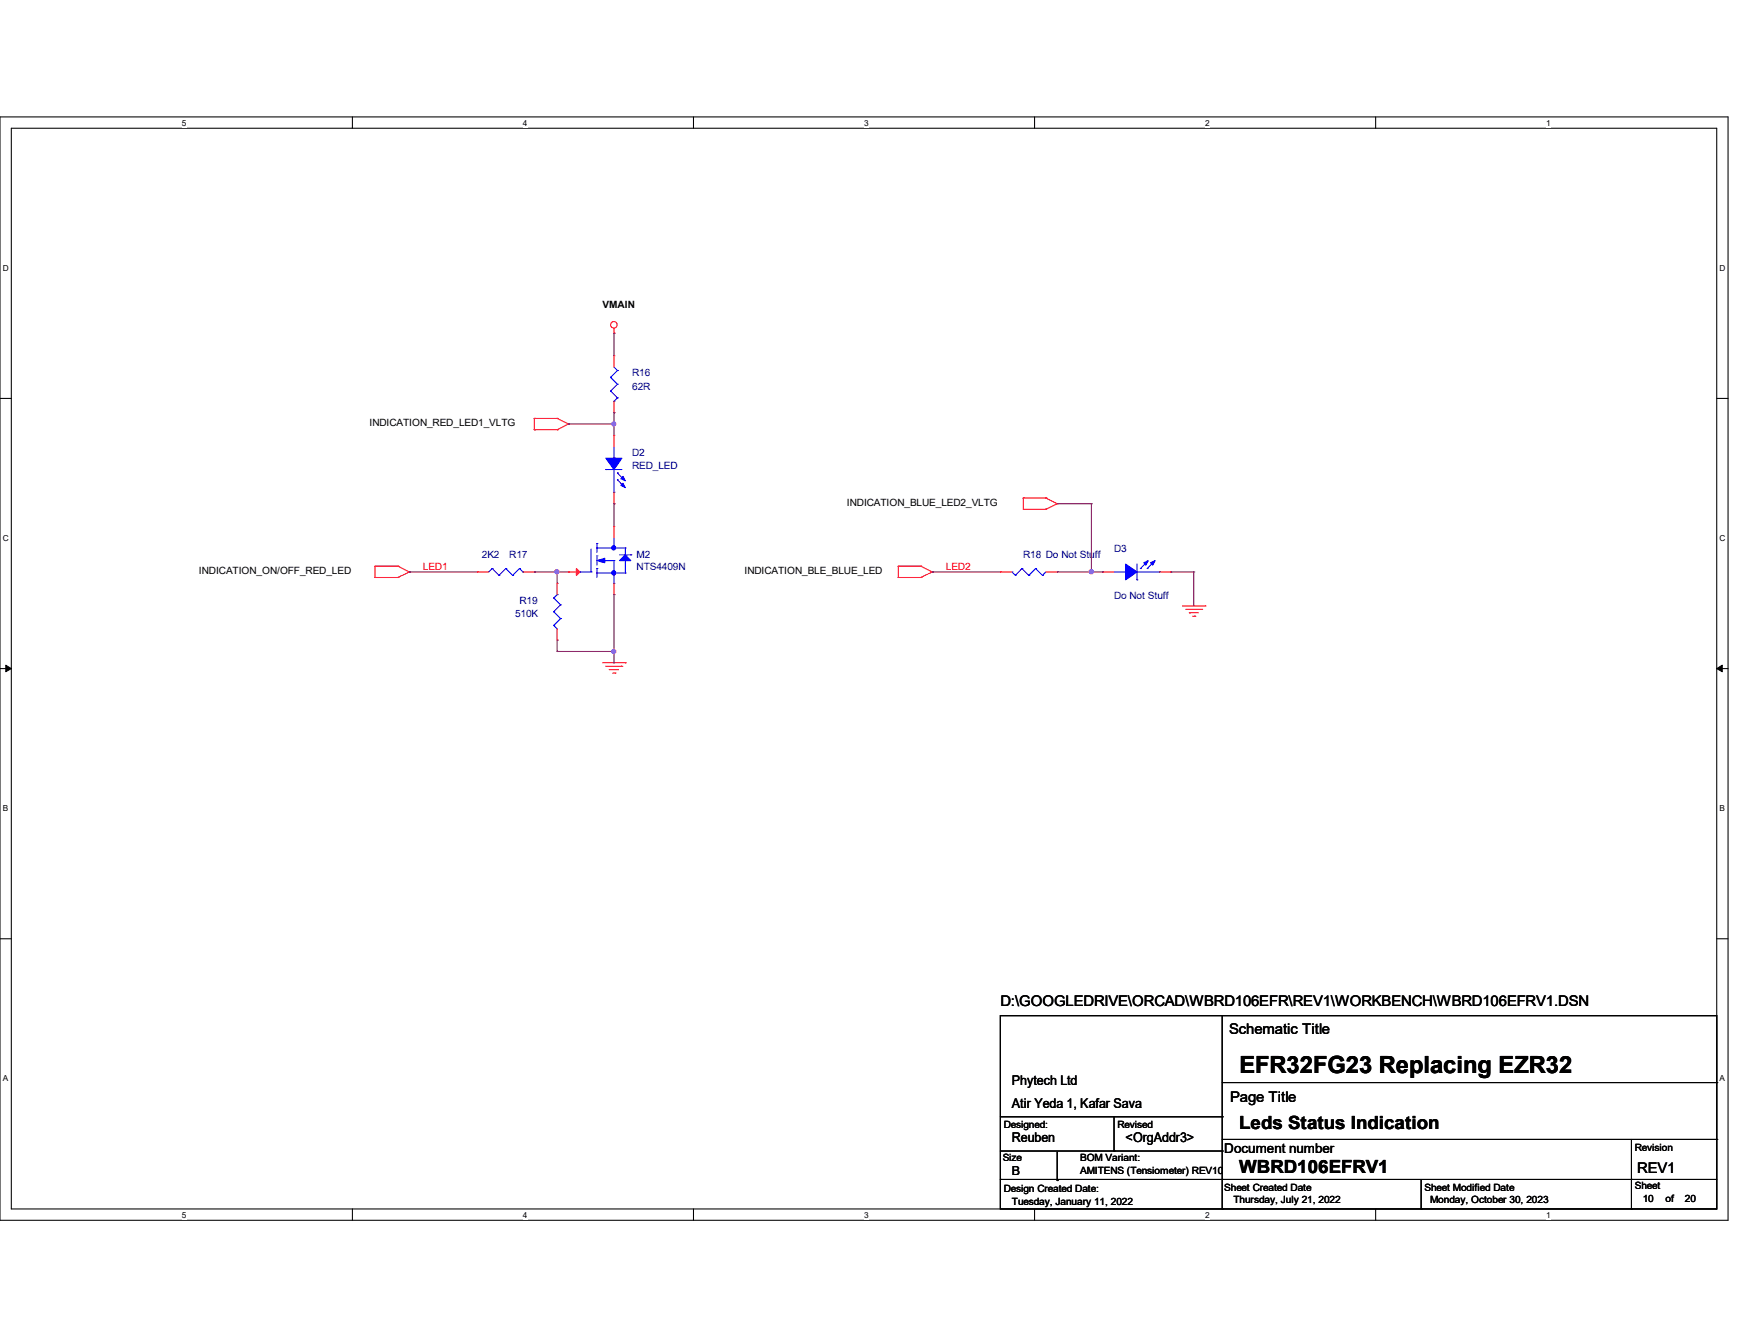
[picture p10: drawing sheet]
<svg xmlns="http://www.w3.org/2000/svg" width="279mm" height="216mm" viewBox="0 0 279 216" stroke-linecap="round" stroke-linejoin="round" font-family="sans-serif">
<path d="M0 18.8h278v177.4h-278zM1.8 20.6h274.3v173.8h-274.3z" fill="none" stroke="#000" stroke-width=".17"/>
<g fill="#fff">
<path d="M29.3 19h.7v1.5h-.7z"/>
<path d="M29.3 194.6h.7v1.4h-.7z"/>
</g>
<path d="M56.7 18.8v1.8M56.7 194.4v1.8" fill="none" stroke="#000" stroke-width=".17"/>
<g fill="#fff">
<path d="M84.1 19h.7v1.5h-.7z"/>
<path d="M84.1 194.6h.7v1.4h-.7z"/>
</g>
<path d="M111.5 18.8v1.8M111.5 194.4v1.8" fill="none" stroke="#000" stroke-width=".17"/>
<g fill="#fff">
<path d="M139 19h.7v1.5h-.7z"/>
<path d="M139 194.6h.7v1.4h-.7z"/>
</g>
<path d="M166.4 18.8v1.8M166.4 194.4v1.8" fill="none" stroke="#000" stroke-width=".17"/>
<g fill="#fff">
<path d="M193.8 19h.8v1.5h-.8z"/>
<path d="M193.8 194.6h.8v1.4h-.8z"/>
</g>
<path d="M221.3 18.8v1.8M221.3 194.4v1.8" fill="none" stroke="#000" stroke-width=".17"/>
<g fill="#fff">
<path d="M248.7 19h.7v1.5h-.7z"/>
<path d="M248.7 194.6h.7v1.4h-.7z"/>
<path d="M.5 42.3h.9v1.5h-.9z"/>
<path d="M276.6 42.3h.9v1.5h-.9z"/>
<path d="M.5 85.8h.9v1.4h-.9z"/>
<path d="M276.6 85.8h.9v1.4h-.9z"/>
</g>
<path d="M0 64.1h1.8M276.1 64.1h1.9" fill="none" stroke="#000" stroke-width=".17"/>
<g fill="#fff">
<path d="M.5 129.2h.8v1.5h-.8z"/>
<path d="M276.6 129.2h.9v1.5h-.9z"/>
</g>
<path d="M0 107.5h1.8M276.1 107.5h1.9" fill="none" stroke="#000" stroke-width=".17"/>
<path d="M.9 106.9l.9 .6-.9 .5zM276.1 107.5l.9-.6v1.1z" fill="#000" stroke="#000" stroke-width=".16"/>
<g fill="#fff">
<path d="M.5 172.6h.8v1.5h-.8z"/>
<path d="M276.6 172.6h.9v1.5h-.9z"/>
</g>
<g fill="none" stroke="#000" stroke-width=".17">
<path d="M0 150.9h1.8M276.1 150.9h1.9M160.9 163.3h115.2v31.1h-115.2zM160.9 179.5h35.7M179.2 179.5v5.5M196.6 179.5h.1M196.6 174h79.5M196.6 163.3v31.1M276.1 174h.1M160.9 189.6h.1M160.9 189.6h115.2M160.9 185h35.7"/>
<path d="M170.1 189.8h.1M170.1 185.2v4.6M179.2 185h.1M196.6 189.6h.1M196.6 194.4h.1M196.6 185h.1M196.6 183.2h79.5M228.6 194.4h.1M228.6 189.6v4.8M262.4 189.6h.1M262.4 194.4h.1M262.4 183.2v11.2"/>
<path d="M276.1 183.2h.1"/>
</g>
<g fill="none" stroke="#f00" stroke-width=".17">
<path d="M98.8 53.6h.1M98.8 57.2h.1M98.8 52.8v.8M98.8 57.2v1.8M85.9 69.1h.1M85.9 67.3h.1M85.9 69.1h3.7M85.9 67.3v1.8M85.9 67.3h3.7M89.6 69.1h.1M89.6 67.3h.1M89.6 67.3l1.8 .9"/>
<path d="M91.4 68.2h.1M91.4 68.2l-1.8 .9M98.8 70h.1M98.8 66.3h.1M98.8 64.5v1.8M98.8 70v1.8M98.8 79.1v1.9M60.3 92.8h.1M60.3 91h.1M60.3 92.8h3.7M60.3 91v1.8M60.3 91h3.7"/>
<path d="M64 92.8h.1M64 91h.1M64 91l1.8 .9M65.8 91.9h.1M65.8 91.9l-1.8 .9M76.8 91.9h.1M76.8 91.9h1.8M84.1 91.9h1.8M85.9 91.9h.1M89.6 93.8h.1M89.6 93.8v1.8M91.4 91.9h.1"/>
<path d="M91.4 91.9h1.9M98.8 81h.1M98.8 84.6h.1M98.8 95.6h.1M98.8 84.6v1.8M98.8 93.8v1.8M144.5 92.8h.1M144.5 91h.1M144.5 92.8h3.6M144.5 91h3.6M144.5 91v1.8M148.1 92.8h.1"/>
<path d="M148.1 91h.1M148.1 91l1.8 .9M149.9 91.9h.1M149.9 91.9l-1.8 .9M160.9 91.9h.1M160.9 91.9h1.9M164.6 81.9h.1M164.6 80.1h.1M164.6 81.9h3.6M164.6 80.1v1.8M164.6 80.1h3.6M168.2 81.9h.1"/>
<path d="M168.2 80.1h.1M168.2 80.1l1.9 .9M168.2 91.9h1.9M170.1 81h.1M170.1 91.9h.1M170.1 81l-1.9 .9M177.4 91.9h.1M177.4 91.9h1.8M186.5 91.9h1.8M188.3 91.9h.1M190.2 97.4h3.6M190.8 98h2.5"/>
<path d="M191.3 98.5h.1M191.3 98.5h1.4M191.8 99.1h.4M192.2 99.1h.1M193.3 98h.1M193.8 97.4h.1M89.6 102.9h.1M89.6 101.1v1.8M96.9 106.6h3.7M97.5 107.1h2.5M98 107.7h.1M98 107.7h1.5"/>
<path d="M98.6 108.2h.3M98.9 108.2h.1M100 107.1h.1M100.6 106.6h.1"/>
<circle cx="98.7" cy="52.2" r=".53"/>
</g>
<g fill="none" stroke="#00f" stroke-width=".17">
<path d="M98.8 59l.5 .6M99.3 59.6h.1M99.3 59.6l-1.1 1.1M97.5 75.5h.1M97.5 75.5h2.5M98.2 60.7h.1M98.2 62.9h.1M98.2 60.7l1.1 1.1M98.2 62.9l1.1 1.1M98.8 73.7h.1M98.8 79.1h.1M98.8 64.5h.1"/>
<path d="M98.8 71.8v1.9M98.8 75.5v3.6M99.3 76h.1M99.3 77.1h.1M99.3 61.8h.1M99.3 64h.1M99.3 76l1.1 1.1M99.3 77.1l1.1 1.1M99.3 61.8l-1.1 1.1M99.3 64l-.5 .5M79.2 91.4h.1M79.2 91.4l-.6 .5"/>
<path d="M79.2 91.4l1.1 1.1M80.3 92.5h.1M81.4 91.4h.1M81.4 91.4l-1.1 1.1M81.4 91.4l1.1 1.1M82.5 92.5h.1M83.6 91.4h.1M83.6 91.4l-1.1 1.1M83.6 91.4l.5 .5M84.1 91.9h.1M89.1 98.3h.1M89.1 96.1h.1"/>
<path d="M89.1 98.3l1.1 1.1M89.1 96.1l1.1 1.1M89.6 95.6h.1M89.6 95.6l-.5 .5M90.2 99.4h.1M90.2 97.2h.1M90.2 99.4l-1.1 1.1M90.2 97.2l-1.1 1.1M93.3 91.9h.1M93.3 91.9h1.8M95.1 91.9h.1M95.1 88.3v3.6"/>
<path d="M96 91.4h.1M96 89.4h.1M96 87.4h.1M96 88.1h.1M96 87.4v1.4M96 89.4v1.4M96 91.4v1.4M96 92.1h4.6M96 88.1h4.6M96.9 90.1h1.9M98.8 88.1h.1M98.8 90.1h.1"/>
<path d="M98.8 93.8h.1M98.8 86.4v1.7M98.8 90.1v3.7M99.7 89.2h1.8M100.6 92.1h.1M100.6 90.1h.1M100.6 88.1h.1M100.6 88.1v1.1M100.6 90.1v2M101.5 89.2h.1M162.8 91.9h.1M162.8 91.9l.5 .6"/>
<path d="M163.3 92.5h.1M164.4 91.4h.1M164.4 91.4l1.1 1.1M164.4 91.4l-1.1 1.1M165.5 92.5h.1M166.6 91.4h.1M166.6 91.4l1.1 1.1M166.6 91.4l-1.1 1.1M167.7 92.5h.1M168.2 91.9l-.5 .6M179.2 91.9h1.9M181.1 91.9h.1"/>
<path d="M182.9 93.2h.1M182.9 91.9h3.6M182.9 90.7v2.5M183.4 91.4h.1M184.5 91.4h.1M184.5 90.3l-1.1 1.1M185.6 90.3l-1.1 1.1M186.5 91.9h.1M89.1 100.5h.1M89.1 100.5l.5 .6"/>
</g>
<g fill="#00f" stroke="#00f" stroke-width=".17">
<path d="M100.6 89.2l.9 .9h-1.8z"/>
<path d="M96 90.1l1.3-.4v.8z"/>
<path d="M97.5 73.7h2.5l-1.2 1.8z" fill-rule="evenodd"/>
<path d="M100.2 77.7l.4 .7-.7-.4z" fill-rule="evenodd"/>
<path d="M100.2 76.6l.4 .7-.7-.3z" fill-rule="evenodd"/>
<path d="M181.1 90.7l1.8 1.2-1.8 1.3z" fill-rule="evenodd"/>
<path d="M185.1 90.5l.7-.4-.4 .7z" fill-rule="evenodd"/>
<path d="M184 90.5l.7-.4-.4 .7z" fill-rule="evenodd"/>
<circle cx="98.7" cy="88.1" r=".34"/>
<circle cx="98.7" cy="92.1" r=".34"/>
</g>
<path d="M92.7 91.4l.6 .5-.6 .6z" fill="#f00" stroke="#f00" stroke-width=".17"/>
<g fill="none" stroke="#800040" stroke-width=".17">
<path d="M98.8 53.6h.1M98.8 53.6v3.6M91.4 68.2h.1M91.4 68.2h7.4M98.8 66.3h.1M98.8 68.2h.1M98.8 66.3v3.7M65.8 91.9h.1M65.8 91.9h11M85.9 91.9h.1M85.9 91.9h5.5M89.6 91.9h.1"/>
<path d="M89.6 91.9v1.9M98.8 81h.1M98.8 95.6h.1M98.8 81v3.6M98.8 95.6v11M149.9 91.9h.1M149.9 91.9h11M170.1 91.9h7.3M170.1 81h5.5M175.6 91.9h.1M175.6 81h.1M175.6 81v10.9"/>
<path d="M177.4 91.9h.1M188.3 91.9h.1M188.3 91.9h3.7M192 91.9h.1M192 91.9v5.5M89.6 102.9h.1M89.6 104.7h.1M89.6 102.9v1.8M89.6 104.7h9.2M98.8 104.7h.1"/>
</g>
<g fill="#f0f" stroke="#f0f" stroke-width=".17">
<circle cx="98.7" cy="68.2" r=".34"/>
<circle cx="89.6" cy="91.9" r=".34"/>
<circle cx="98.7" cy="104.7" r=".34"/>
<circle cx="175.5" cy="91.9" r=".35"/>
</g>
<text font-size="3.8" x="199.3" y="172.5">EFR32FG23 Replacing EZR32</text>
<g font-size="2.9">
<text x="199.3" y="181.5">Leds Status Indication</text>
<text x="199.3" y="188.6">WBRD106EFRV1</text>
</g>
<g font-size="2.4">
<text x="160.9" y="161.8">D:\GOOGLEDRIVE\ORCAD\WBRD106EFR\REV1\WORKBENCH\WBRD106EFRV1.DSN</text>
<text x="197.7" y="166.2">Schematic Title</text>
<text x="197.9" y="177.2">Page Title</text>
<text x="263.4" y="188.5">REV1</text>
</g>
<g font-size="2.2">
<text x="162.8" y="178.1">Atir Yeda 1, Kafar Sava</text>
<text x="162.8" y="174.4">Phytech Ltd</text>
<text x="162.8" y="183.6">Reuben</text>
<text x="181.1" y="183.6">&lt;OrgAddr3&gt;</text>
<text x="196.9" y="185.4">Document number</text>
</g>
<text font-size="2" x="162.8" y="188.8">B</text>
<g font-size="1.6">
<text x="96.9" y="49.6">VMAIN</text>
<text x="59.4" y="68.5">INDICATION_RED_LED1_VLTG</text>
<text x="136.2" y="81.3">INDICATION_BLUE_LED2_VLTG</text>
<text x="32" y="92.3">INDICATION_ON/OFF_RED_LED</text>
<text x="119.8" y="92.3">INDICATION_BLE_BLUE_LED</text>
<text x="161.5" y="181.4">Designed:</text>
<text x="179.7" y="181.4">Revised</text>
<text x="263" y="185">Revision</text>
<text x="161.3" y="186.7">Size</text>
<text x="161.5" y="191.6">Design Created Date:</text>
<text x="173.7" y="186.7">BOM Variant:</text>
<text x="173.7" y="188.7">AMITENS (Tensiometer) REV10</text>
<text x="196.9" y="191.4">Sheet Created Date</text>
<text x="229.1" y="191.4">Sheet Modified Date</text>
<text x="263" y="191.2">Sheet</text>
<text x="162.8" y="193.8">Tuesday, January 11, 2022</text>
<text x="198.4" y="193.4">Thursday, July 21, 2022</text>
<text x="230" y="193.4">Monday, October 30, 2023</text>
<text x="264.2" y="193.3">10</text>
<text x="267.9" y="193.3">of</text>
<text x="271" y="193.3">20</text>
</g>
<g font-size="1.6" fill="#000080">
<text x="101.7" y="60.5">R16</text>
<text x="101.7" y="62.7">62R</text>
<text x="101.7" y="73.3">D2</text>
<text x="101.7" y="75.4">RED_LED</text>
<text x="77.5" y="89.7">2K2</text>
<text x="81.9" y="89.7">R17</text>
<text x="102.4" y="89.7">M2</text>
<text x="164.6" y="89.7">R18 Do Not Stuff</text>
<text x="179.2" y="88.8">D3</text>
<text x="102.4" y="91.6">NTS4409N</text>
<text x="82.8" y="99.2">510K</text>
<text x="83.6" y="97">R19</text>
<text x="179.2" y="96.3">Do Not Stuff</text>
</g>
<g font-size="1.6" fill="#f00">
<text x="68" y="91.6">LED1</text>
<text x="152.1" y="91.6">LED2</text>
</g>
<g font-size="1.3">
<text x="29.3" y="20.2">5</text>
<text x="84.1" y="20.2">4</text>
<text x="139" y="20.2">3</text>
<text x="193.8" y="20.2">2</text>
<text x="248.7" y="20.2">1</text>
<text x=".5" y="43.5">D</text>
<text x="276.6" y="43.5">D</text>
<text x=".5" y="87">C</text>
<text x="276.6" y="87">C</text>
<text x=".5" y="130.4">B</text>
<text x="276.6" y="130.4">B</text>
<text x=".5" y="173.8">A</text>
<text x="276.6" y="173.8">A</text>
<text x="29.3" y="195.7">5</text>
<text x="84.1" y="195.7">4</text>
<text x="139" y="195.7">3</text>
<text x="193.8" y="195.7">2</text>
<text x="248.7" y="195.7">1</text>
</g>
</svg>
